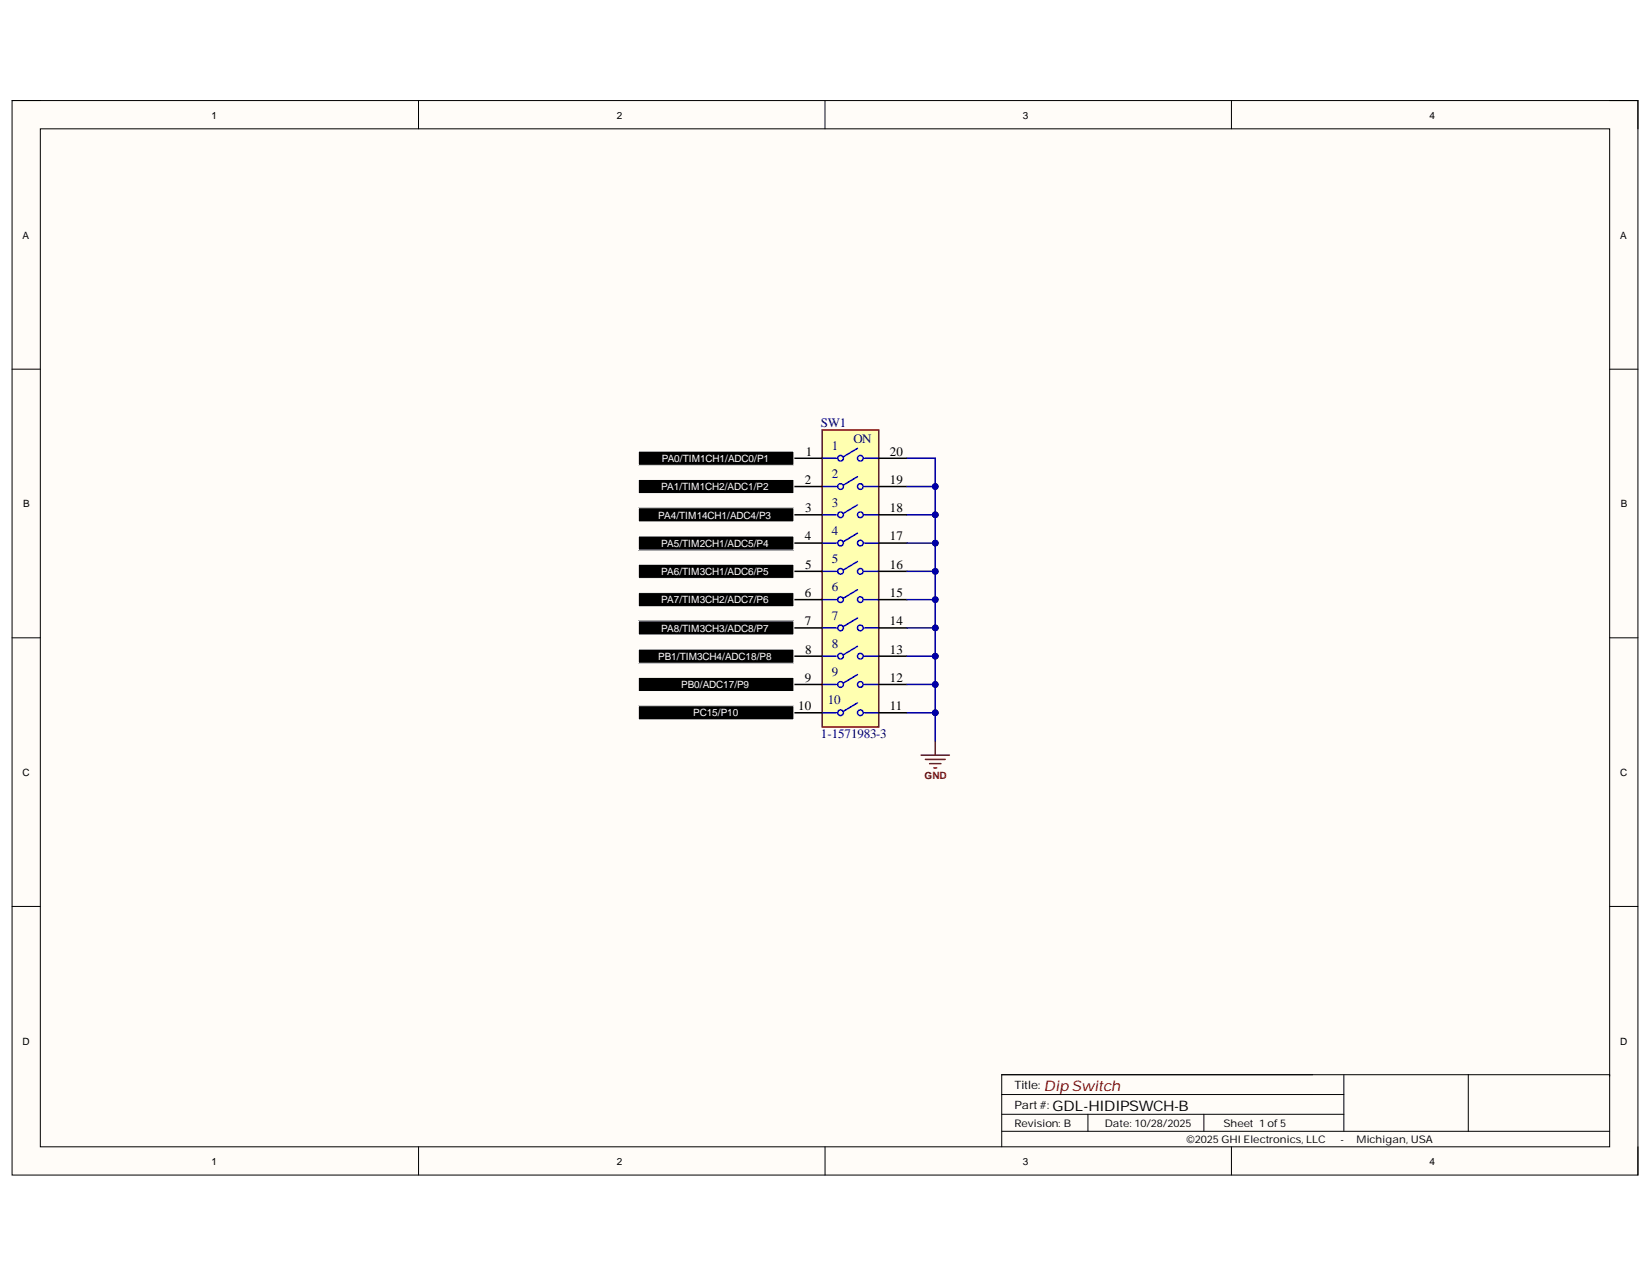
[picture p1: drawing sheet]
<svg xmlns="http://www.w3.org/2000/svg" width="279mm" height="216mm" viewBox="0 0 279 216" stroke-linecap="round" stroke-linejoin="round" font-family="sans-serif">
<path d="M2 17h275v181.7h-275z" fill-rule="evenodd" fill="#fffcf8"/>
<path d="M2 17h275v181.7h-275z" fill="none" stroke="#000" stroke-width=".17"/>
<path d="M6.8 21.8h265.4v172.1h-265.4z" fill-rule="evenodd" fill="#fffcf8"/>
<g fill="none" stroke="#000" stroke-width=".17">
<path d="M2 17h4.8M70.8 17v4.8M139.5 17v4.8M208.3 17v4.8M272.2 17h4.8v4.8M6.8 21.8h265.4v172.1h-265.4zM2 62.4h4.8M272.2 62.4h4.8M2 107.8h4.8M272.2 107.8h4.8M2 153.3h4.8M272.2 153.3h4.8"/>
<path d="M70.8 193.9v4.8M139.5 193.9v4.8M169.4 188.4h57.9M169.4 191.3h102.8M169.4 185.1h57.9M184 188.4v2.9M203.6 188.4v2.9M208.3 193.9v4.8M227.3 181.7v9.6M248.3 181.7v9.6M272.2 181.9v-.2h-102.8v12.2M277 193.9v4.8"/>
</g>
<path d="M139 72.7h9.6v50.2h-9.6z" fill-rule="evenodd" fill="#ffffb0"/>
<path d="M139 72.7h9.6v50.2h-9.6zM155.8 127.7h4.8M156.5 128.4h3.4M157.2 129.1h1.9M157.9 129.8h.5M158.2 125.3v2.4" fill="none" stroke="#800000" stroke-width=".25"/>
<g fill="none" stroke="#00f" stroke-width=".25">
<path d="M139 77.5h2.4M145 75.8l-2.4 1.4M146.2 77.5h2.4M139 82.3h2.4M139 87h2.4M139 91.8h2.4M139 96.6h2.4M145 80.6l-2.4 1.4M145 85.4l-2.4 1.4M145 90.1l-2.4 1.5M145 94.9l-2.4 1.5M145 99.7l-2.4 1.4"/>
<path d="M146.2 82.3h2.4M146.2 87h2.4M146.2 91.8h2.4M146.2 96.6h2.4M139 101.4h2.4M139 106.2h2.4M139 110.9h2.4M139 115.7h2.4M145 104.5l-2.4 1.4M145 109.3l-2.4 1.4M145 114.1l-2.4 1.4M145 118.8l-2.4 1.5"/>
<path d="M146.2 101.4h2.4M146.2 106.2h2.4M146.2 110.9h2.4M146.2 115.7h2.4M139 120.5h2.4M146.2 120.5h2.4"/>
<circle cx="142.2" cy="77.5" r=".48"/>
<circle cx="145.5" cy="77.5" r=".48"/>
<circle cx="142.2" cy="82.3" r=".48"/>
<circle cx="142.2" cy="96.6" r=".48"/>
<circle cx="142.2" cy="91.8" r=".48"/>
<circle cx="142.2" cy="87" r=".48"/>
<circle cx="145.5" cy="82.3" r=".48"/>
<circle cx="145.5" cy="96.6" r=".48"/>
<circle cx="145.5" cy="91.8" r=".48"/>
<circle cx="145.5" cy="87" r=".48"/>
<circle cx="142.2" cy="115.7" r=".48"/>
<circle cx="142.2" cy="110.9" r=".48"/>
<circle cx="142.2" cy="106.2" r=".48"/>
<circle cx="142.2" cy="101.4" r=".48"/>
<circle cx="145.5" cy="115.7" r=".48"/>
<circle cx="145.5" cy="110.9" r=".48"/>
<circle cx="145.5" cy="106.2" r=".48"/>
<circle cx="145.5" cy="101.4" r=".48"/>
<circle cx="142.2" cy="120.5" r=".48"/>
<circle cx="145.5" cy="120.5" r=".48"/>
</g>
<g fill="none" stroke="#000" stroke-width=".25">
<path d="M134.3 77.5h4.7M148.6 77.5h4.8M134.3 82.3h4.7M134.3 87h4.7M134.3 91.8h4.7M134.3 96.6h4.7M148.6 82.3h4.8M148.6 87h4.8M148.6 91.8h4.8M148.6 96.6h4.8M134.3 101.4h4.7M134.3 106.2h4.7"/>
<path d="M134.3 110.9h4.7M134.3 115.7h4.7M148.6 101.4h4.8M148.6 106.2h4.8M148.6 110.9h4.8M148.6 115.7h4.8M134.3 120.5h4.7M148.6 120.5h4.8"/>
</g>
<g fill="#000">
<path d="M108 76.3h26.3v2.4h-26.3z" fill-rule="evenodd"/>
<path d="M108 85.8h26.3v2.4h-26.3z" fill-rule="evenodd"/>
<path d="M108 90.6h26.3v2.4h-26.3z" fill-rule="evenodd"/>
<path d="M108 95.4h26.3v2.4h-26.3z" fill-rule="evenodd"/>
<path d="M108 114.5h26.3v2.4h-26.3z" fill-rule="evenodd"/>
<path d="M108 100.2h26.3v2.4h-26.3z" fill-rule="evenodd"/>
<path d="M108 105h26.3v2.4h-26.3z" fill-rule="evenodd"/>
<path d="M108 119.3h26.3v2.4h-26.3z" fill-rule="evenodd"/>
<path d="M108 109.7h26.3v2.4h-26.3z" fill-rule="evenodd"/>
</g>
<path d="M108 76.3h26.3v2.4h-26.3zM108 85.8h26.3v2.4h-26.3zM108 90.6h26.3v2.4h-26.3zM108 95.4h26.3v2.4h-26.3zM108 114.5h26.3v2.4h-26.3zM108 100.2h26.3v2.4h-26.3zM108 105h26.3v2.4h-26.3zM108 119.3h26.3v2.4h-26.3zM108 109.7h26.3v2.4h-26.3z" fill="none" stroke="#fff" stroke-width=".17"/>
<path d="M153.4 82.3h4.8" fill="none" stroke="#000080" stroke-width=".25"/>
<circle cx="158.2" cy="82.3" r=".48" fill="#000080"/>
<circle cx="158.2" cy="82.3" r=".48" fill="none" stroke="#000080" stroke-width=".17"/>
<path d="M153.4 87h4.8" fill="none" stroke="#000080" stroke-width=".25"/>
<circle cx="158.2" cy="87" r=".48" fill="#000080"/>
<circle cx="158.2" cy="87" r=".48" fill="none" stroke="#000080" stroke-width=".17"/>
<path d="M153.4 91.8h4.8" fill="none" stroke="#000080" stroke-width=".25"/>
<circle cx="158.2" cy="91.8" r=".48" fill="#000080"/>
<circle cx="158.2" cy="91.8" r=".48" fill="none" stroke="#000080" stroke-width=".17"/>
<path d="M153.4 96.6h4.8" fill="none" stroke="#000080" stroke-width=".25"/>
<circle cx="158.2" cy="96.6" r=".48" fill="#000080"/>
<circle cx="158.2" cy="96.6" r=".48" fill="none" stroke="#000080" stroke-width=".17"/>
<path d="M153.4 101.4h4.8" fill="none" stroke="#000080" stroke-width=".25"/>
<circle cx="158.2" cy="101.4" r=".48" fill="#000080"/>
<circle cx="158.2" cy="101.4" r=".48" fill="none" stroke="#000080" stroke-width=".17"/>
<path d="M153.4 106.2h4.8" fill="none" stroke="#000080" stroke-width=".25"/>
<circle cx="158.2" cy="106.2" r=".48" fill="#000080"/>
<circle cx="158.2" cy="106.2" r=".48" fill="none" stroke="#000080" stroke-width=".17"/>
<path d="M153.4 110.9h4.8" fill="none" stroke="#000080" stroke-width=".25"/>
<circle cx="158.2" cy="110.9" r=".48" fill="#000080"/>
<circle cx="158.2" cy="110.9" r=".48" fill="none" stroke="#000080" stroke-width=".17"/>
<path d="M153.4 115.7h4.8" fill="none" stroke="#000080" stroke-width=".25"/>
<circle cx="158.2" cy="115.7" r=".48" fill="#000080"/>
<circle cx="158.2" cy="115.7" r=".48" fill="none" stroke="#000080" stroke-width=".17"/>
<path d="M153.4 120.5h4.8" fill="none" stroke="#000080" stroke-width=".25"/>
<circle cx="158.2" cy="120.5" r=".48" fill="#000080"/>
<circle cx="158.2" cy="120.5" r=".48" fill="none" stroke="#000080" stroke-width=".17"/>
<path d="M108 81.1h26.3v2.4h-26.3z" fill-rule="evenodd" fill="#000"/>
<path d="M108 81.1h26.3v2.4h-26.3z" fill="none" stroke="#fff" stroke-width=".17"/>
<path d="M153.4 77.5h4.8v47.8" fill="none" stroke="#000080" stroke-width=".25"/>
<circle cx="158.2" cy="82.3" r=".48" fill="#000080"/>
<circle cx="158.2" cy="82.3" r=".48" fill="none" stroke="#000080" stroke-width=".17"/>
<circle cx="158.2" cy="87" r=".48" fill="#000080"/>
<circle cx="158.2" cy="87" r=".48" fill="none" stroke="#000080" stroke-width=".17"/>
<circle cx="158.2" cy="91.8" r=".48" fill="#000080"/>
<circle cx="158.2" cy="91.8" r=".48" fill="none" stroke="#000080" stroke-width=".17"/>
<circle cx="158.2" cy="96.6" r=".48" fill="#000080"/>
<circle cx="158.2" cy="96.6" r=".48" fill="none" stroke="#000080" stroke-width=".17"/>
<circle cx="158.2" cy="101.4" r=".48" fill="#000080"/>
<circle cx="158.2" cy="101.4" r=".48" fill="none" stroke="#000080" stroke-width=".17"/>
<circle cx="158.2" cy="106.2" r=".48" fill="#000080"/>
<circle cx="158.2" cy="106.2" r=".48" fill="none" stroke="#000080" stroke-width=".17"/>
<circle cx="158.2" cy="110.9" r=".48" fill="#000080"/>
<circle cx="158.2" cy="110.9" r=".48" fill="none" stroke="#000080" stroke-width=".17"/>
<circle cx="158.2" cy="115.7" r=".48" fill="#000080"/>
<circle cx="158.2" cy="115.7" r=".48" fill="none" stroke="#000080" stroke-width=".17"/>
<circle cx="158.2" cy="120.5" r=".48" fill="#000080"/>
<circle cx="158.2" cy="120.5" r=".48" fill="none" stroke="#000080" stroke-width=".17"/>
<text font-size="2.5" fill="#800000" x="176.6" y="184.4">Dip Switch</text>
<text font-size="2.5" x="178" y="187.8">GDL-HIDIPSWCH-B</text>
<g font-size="2.2">
<text x="136.3" y="77">1</text>
<text x="150.5" y="77">20</text>
<text x="136.1" y="81.8">2</text>
<text x="150.5" y="81.8">19</text>
<text x="136.2" y="86.6">3</text>
<text x="150.5" y="86.6">18</text>
<text x="136.1" y="91.3">4</text>
<text x="150.5" y="91.3">17</text>
<text x="136.1" y="101">6</text>
<text x="136.2" y="96.2">5</text>
<text x="150.5" y="101">15</text>
<text x="150.5" y="96.2">16</text>
<text x="136.1" y="105.7">7</text>
<text x="150.5" y="105.7">14</text>
<text x="136.2" y="110.5">8</text>
<text x="150.5" y="110.5">13</text>
<text x="136.1" y="115.3">9</text>
<text x="150.5" y="115.3">12</text>
<text x="135" y="120.1">10</text>
<text x="150.5" y="120.1">11</text>
</g>
<g font-size="2.2" fill="#000080">
<text x="138.8" y="72.2">SW1</text>
<text x="140.7" y="76.1">1</text>
<text x="144.3" y="74.9">ON</text>
<text x="140.7" y="80.9">2</text>
<text x="140.7" y="85.7">3</text>
<text x="140.7" y="90.4">4</text>
<text x="140.7" y="95.2">5</text>
<text x="140.7" y="100">6</text>
<text x="140.7" y="104.8">7</text>
<text x="140.7" y="109.5">8</text>
<text x="140" y="119.1">10</text>
<text x="140.7" y="114.3">9</text>
<text x="138.8" y="124.8">1-1571983-3</text>
</g>
<g font-size="1.9">
<text x="171.6" y="184.1">Title:</text>
<text x="171.6" y="187.5">Part#:</text>
</g>
<g font-size="1.8">
<text x="171.6" y="190.5">Revision: B</text>
<text x="186.9" y="190.5">Date: 10/28/2025</text>
<text x="206.9" y="190.5">Sheet 1 of5</text>
<text x="200.7" y="193.3">©2025GHI Electronics, LLC</text>
<text x="226.7" y="193.3">-</text>
<text x="229.4" y="193.3">Michigan, USA</text>
</g>
<g font-size="1.7">
<text x="35.8" y="20">1</text>
<text x="104.3" y="20">2</text>
<text x="173" y="20">3</text>
<text x="241.8" y="20">4</text>
<text x="3.8" y="40.3">A</text>
<text x="274" y="40.3">A</text>
<text x="3.9" y="85.8">B</text>
<text x="274.1" y="85.8">B</text>
<text x="3.8" y="131.2">C</text>
<text x="274" y="131.2">C</text>
<text x="3.8" y="176.6">D</text>
<text x="274" y="176.6">D</text>
<text x="35.8" y="196.9">1</text>
<text x="104.3" y="196.9">2</text>
<text x="173" y="196.9">3</text>
<text x="241.8" y="196.9">4</text>
</g>
<g font-size="1.7" fill="#fff">
<text x="111.8" y="82.9">PA1/TIM1CH2/ADC1/P2</text>
<text x="111.9" y="78.1">PA0/TIM1CH1/ADC0/P1</text>
<text x="111.3" y="87.7">PA4/TIM14CH1/ADC4/P3</text>
<text x="111.8" y="92.4">PA5/TIM2CH1/ADC5/P4</text>
<text x="111.8" y="97.3">PA6/TIM3CH1/ADC6/P5</text>
<text x="111.8" y="102">PA7/TIM3CH2/ADC7/P6</text>
<text x="111.8" y="106.8">PA8/TIM3CH3/ADC8/P7</text>
<text x="111.3" y="111.6">PB1/TIM3CH4/ADC18/P8</text>
<text x="115.2" y="116.4">PB0/ADC17/P9</text>
<text x="117.3" y="121.1">PC15/P10</text>
</g>
<text font-size="1.7" fill="#800000" x="156.3" y="131.7">GND</text>
</svg>
